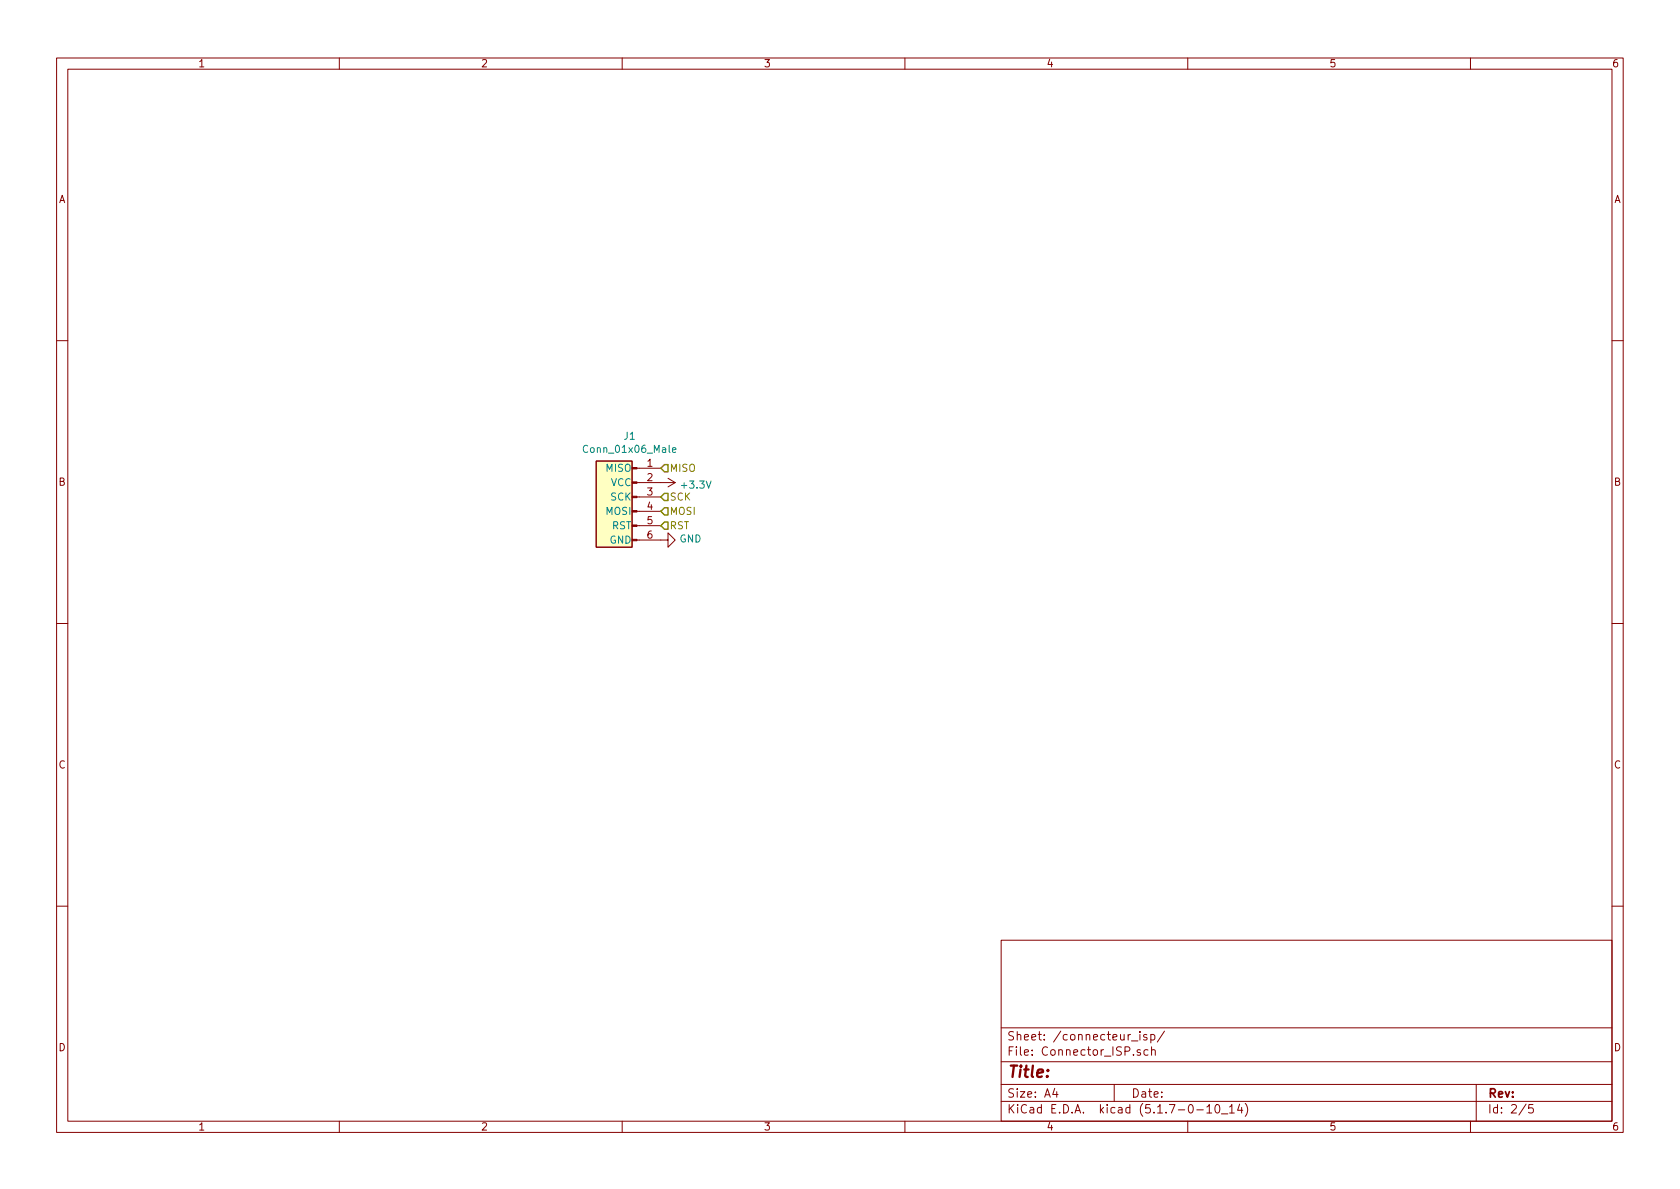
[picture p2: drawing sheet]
<svg xmlns="http://www.w3.org/2000/svg" width="297mm" height="210mm" viewBox="0 0 297 210" stroke-linecap="round" stroke-linejoin="round" font-family="sans-serif">
<g fill="none" stroke="#840000" stroke-width=".18">
<path d="M10 10.3h277v189.9h-277zM12 12.2h273v186.1h-273zM60 10.3v1.9M110 10.3v1.9M160 10.3v1.9M210 10.3v1.9M260 10.3v1.9M10 60.2h2M285 60.2h2M105.4 81.5h6.4v15.3h-6.4zM112.6 95.5h5.5v-1.3l1.3 1.3-1.3 1.3v-1.3M112.6 93h4.2"/>
<path d="M112.6 90.4h4.2M112.6 87.9h4.2M112.6 85.3h6.8M112.6 82.8h4.2M118.1 84.6l1.3 .7M119.4 85.3l-1.3 .8M10 110.3h2M285 110.3h2M10 160.2h2M177 166.3h108v32h-108zM285 160.2h2M60 198.3v1.9"/>
<path d="M110 198.3v1.9M160 198.3v1.9M177 194.8h108M177 191.8h108M177 187.8h108M177 181.8h108M186.5 192.5l-.4 1h1M186.8 193v1M197 191.8v3M200.1 184.1h1.1M201.5 182.4v.2M201.5 182.9v1"/>
<path d="M201.6 185.7a.37 .37 0 0 0-.6 .1l.1 .2 .5 .2 .1 .1-.2 .3-.5-.1M202.8 183a.37 .37 0 0 0-.6 .1l.1 .3 .5 .1v.1l-.2 .3-.4-.1M203 185.7l-.5-.1-.2 .3v.6l.2 .1 .5-.1M203.5 183l.4-.1 .3 .3-.1 .6-.2 .1-.4-.1M203.5 182.9v1.5M203.6 185.7h.1a.37 .37 0 0 1 .6 .1v.8M203.6 185.1v1.5M205.9 182.3l-1.3 2M210 198.3v1.9M211.6 196.3h1.2M213.4 195.8l.4-.5v1.5M213.4 196.8h.8"/>
<path d="M215 195.4l.3-.1a.94 .94 0 0 1 0 1.5 .8 .8 0 0 1-.6-.6 .8 .8 0 0 1 .3-.8zM216 197h1.1M217.4 195.8l.4-.5v1.5M217.4 196.8h.8M219.2 195.2l-.4 1.1h.9M219.5 195.8v1M220.2 195.1a1.71 1.71 0 0 1 0 2.3M260 198.3v1.9M261 191.8v6.5M269.8 195.2l-1.2 2M271 195.3h-.7v.7l.2-.1 .5 .1 .1 .2-.1 .5-.2 .1-.5-.1"/>
</g>
<path d="M105.4 81.5h6.4v15.3h-6.4z" fill="#ffffc2" stroke="#ffffc2" stroke-width=".18"/>
<g fill="#840000" stroke="#840000" stroke-width=".18">
<path d="M111.8 95.4h.8v.2h-.8z"/>
<path d="M111.8 92.8h.8v.3h-.8z"/>
<path d="M111.8 90.3h.8v.2h-.8z"/>
<path d="M111.8 87.8h.8v.2h-.8z"/>
<path d="M111.8 85.2h.8v.3h-.8z"/>
<path d="M111.8 82.7h.8v.2h-.8z"/>
</g>
<path d="M118.9 79.6l.6-.1v-.3h-.4l-.2 .1 .1 .7h.5" fill="none" stroke="#008484" stroke-width=".18"/>
<path d="M117.5 82.2h.6v1.2h-.6l-.7-.6zM117.5 87.2h.6v1.3h-.6l-.7-.6zM117.5 89.8h.6v1.3h-.6l-.7-.7zM117.5 92.3h.6v1.3h-.6l-.7-.6z" fill="none" stroke="#848400" stroke-width=".25"/>
<text font-size="2.8" fill="#840000" x="178" y="190.5">Title:</text>
<g font-size="2.1" fill="#840000">
<text x="178" y="184">Sheet: /connecteur_isp/</text>
<text x="178" y="186.7">File: Connector_ISP.sch</text>
<text x="178" y="196.9">KiCad E.D.A. kicad (5.1.7-0-10_14)</text>
<text x="178" y="194.1">Size: A4</text>
<text x="200" y="194.1">Date:</text>
<text x="263" y="194.1">Rev:</text>
<text x="263" y="196.9">Id: 2/5</text>
</g>
<g font-size="1.8" fill="#840000">
<text x="35" y="11.9">1</text>
<text x="85" y="11.9">2</text>
<text x="135" y="11.9">3</text>
<text x="185" y="11.9">4</text>
<text x="235" y="11.9">5</text>
<text x="285" y="11.9">6</text>
<text x="10.4" y="35.9">A</text>
<text x="285.4" y="35.9">A</text>
<text x="114.5" y="82.5">1</text>
<text x="10.4" y="85.9">B</text>
<text x="114.5" y="85.1">2</text>
<text x="114.5" y="87.6">3</text>
<text x="285.4" y="85.9">B</text>
<text x="114.5" y="90.2">4</text>
<text x="114.5" y="92.7">5</text>
<text x="114.5" y="95.2">6</text>
<text x="10.4" y="135.9">C</text>
<text x="285.4" y="135.9">C</text>
<text x="10.4" y="185.9">D</text>
<text x="285.4" y="185.9">D</text>
<text x="35" y="199.9">1</text>
<text x="85" y="199.9">2</text>
<text x="135" y="199.9">3</text>
<text x="185" y="199.9">4</text>
<text x="235" y="199.9">5</text>
<text x="285" y="199.9">6</text>
</g>
<g font-size="1.8" fill="#008484">
<text x="110.4" y="77.8">J1</text>
<text x="103.7" y="80.1">Conn_01x06_Male</text>
<text x="107.2" y="83.4">MISO</text>
<text x="108" y="86">VCC</text>
<text x="108" y="88.5">SCK</text>
<text x="120.7" y="86.4">+3.3V</text>
<text x="107.2" y="91.1">MOSI</text>
<text x="108.2" y="93.6">RST</text>
<text x="120.1" y="95.9">GND</text>
<text x="107.8" y="96.1">GND</text>
</g>
<g font-size="1.8" fill="#848400">
<text x="118.4" y="83.4">MISO</text>
<text x="118.4" y="88.5">SCK</text>
<text x="118.4" y="91.1">MOSI</text>
<text x="118.4" y="93.6">RST</text>
</g>
</svg>
